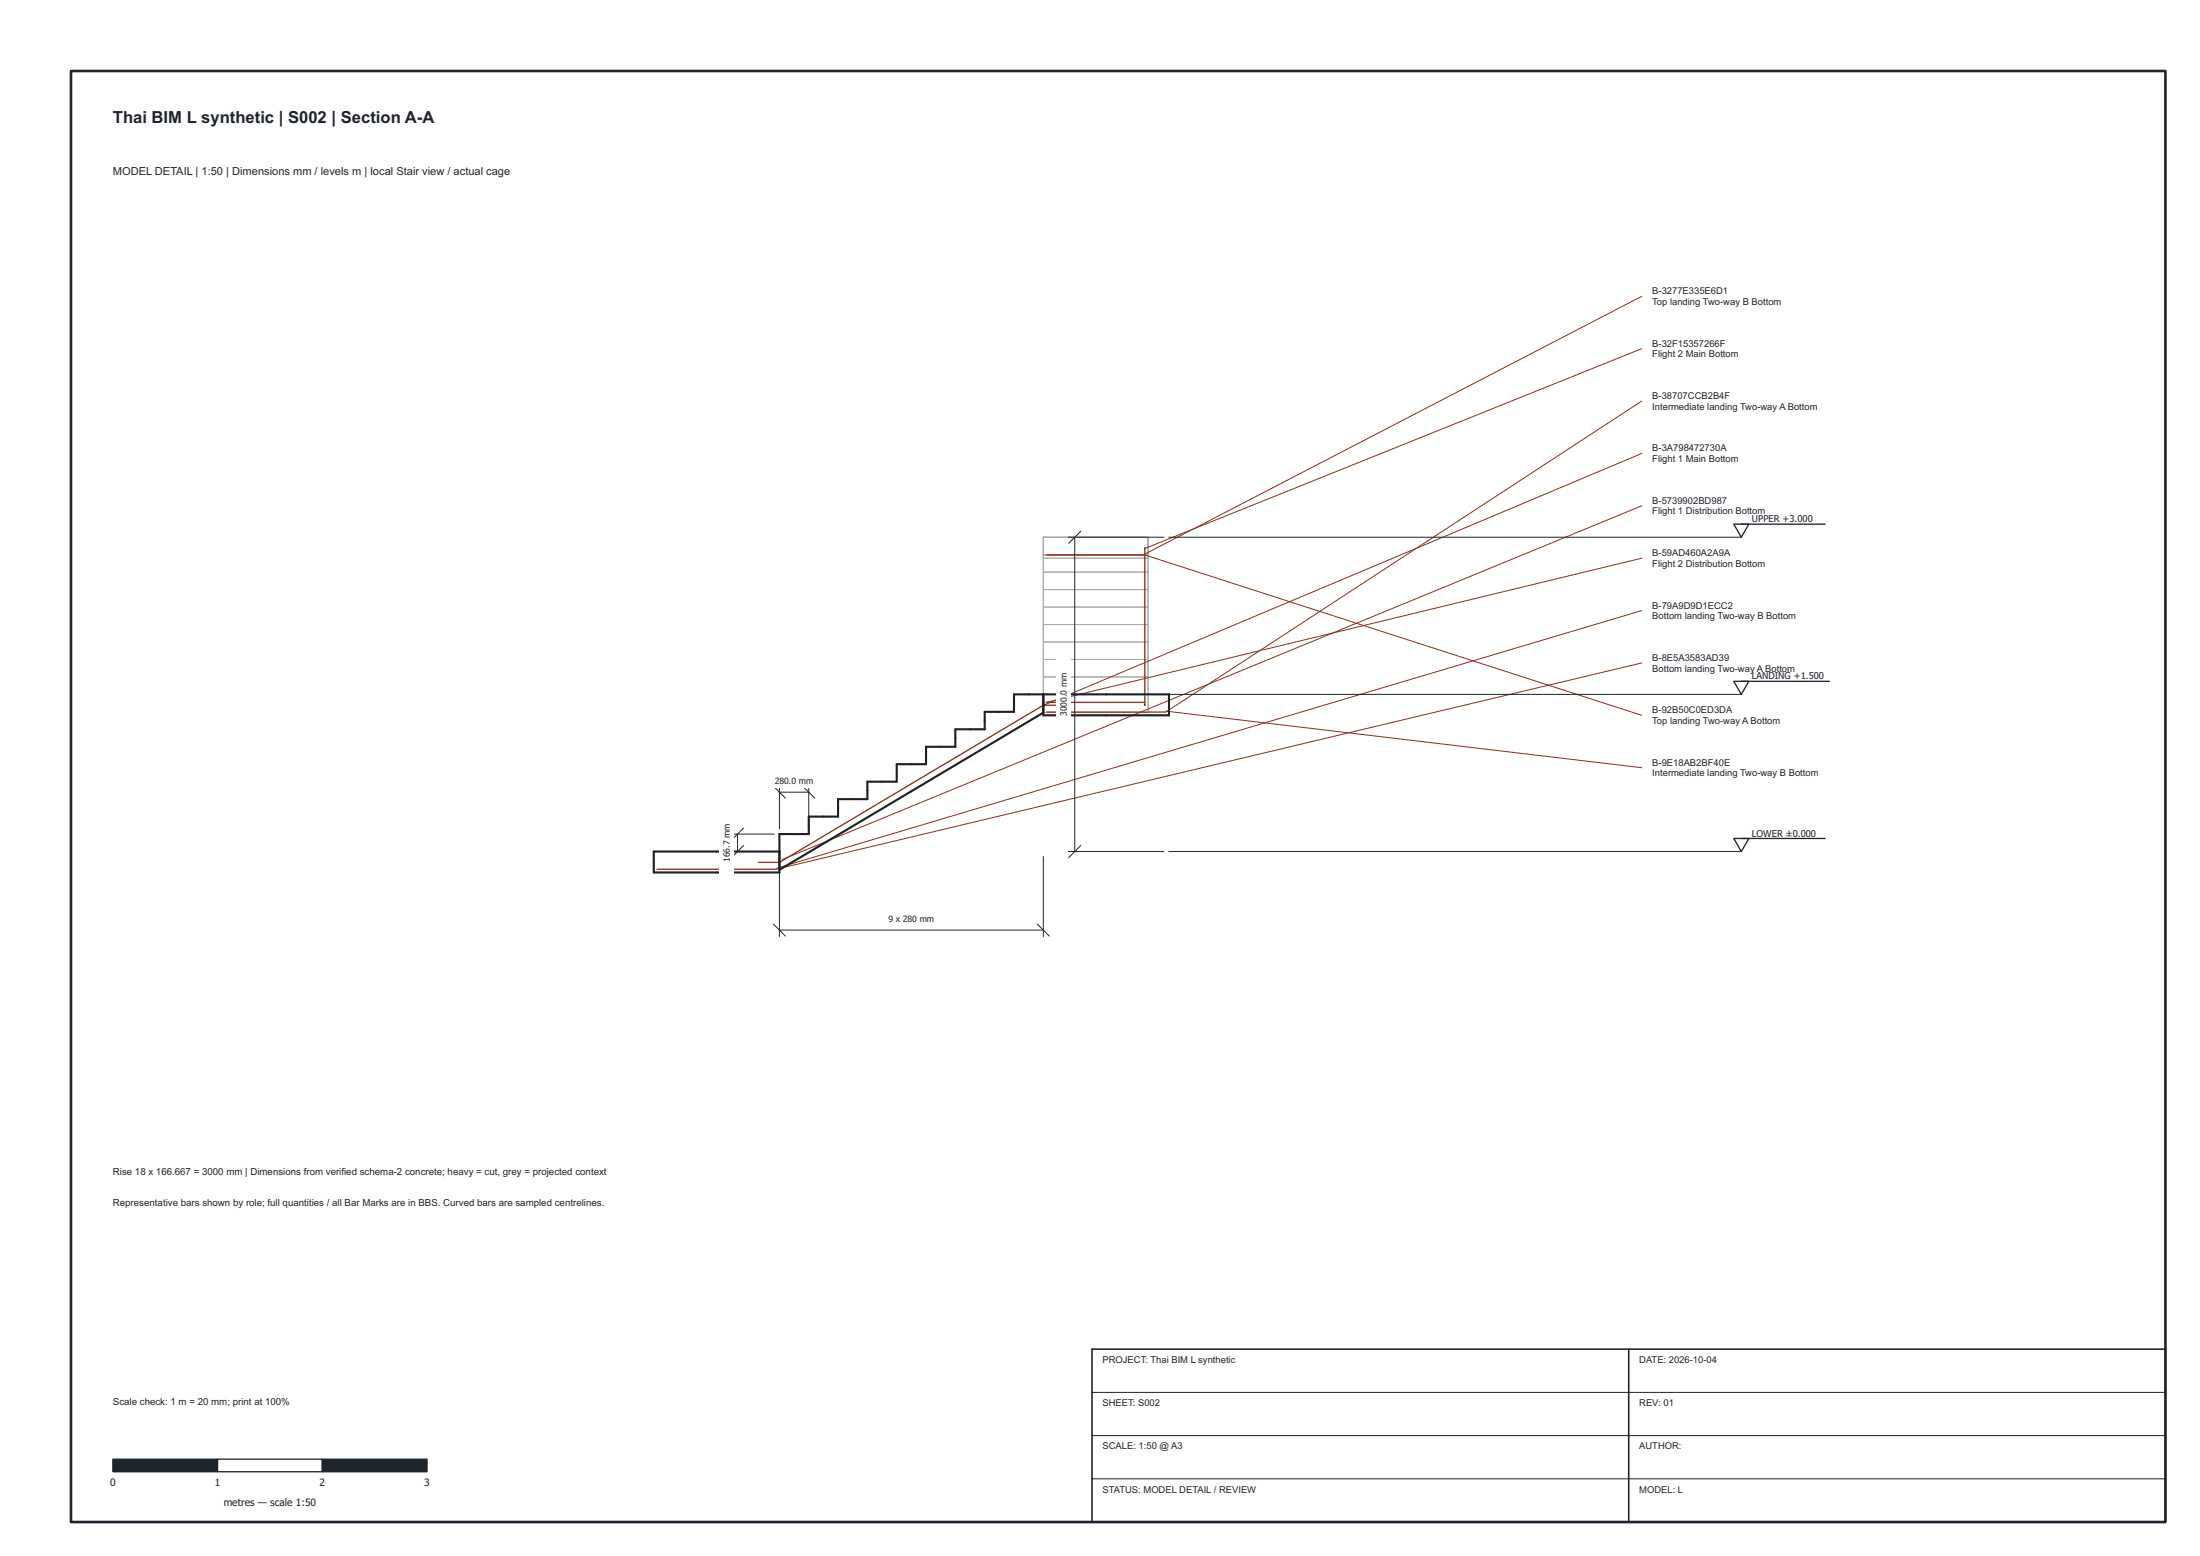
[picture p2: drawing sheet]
<svg xmlns="http://www.w3.org/2000/svg" width="420mm" height="297mm" viewBox="0 0 420 297" stroke-linecap="round" stroke-linejoin="round" font-family="sans-serif">
<path d="M199.3 119.2h20M199.3 115.9h20M199.3 112.6h20M199.3 109.2h20M199.3 105.9h20M199.3 106h20M199.3 106.6h20M199.3 129.2h20M199.3 125.9h20M199.3 122.6h20M148.9 162.6h-24v4h24v-7.4h5.6v-3.3h5.6v-3.3h5.6v-3.4h5.6v-3.3h5.6v-3.3h5.6v-3.4h5.6v-3.3h5.6v-3.3h29.6v4h-24v-34h20v33.4h-20l-50.4 30" fill="none" stroke="#aaa" stroke-width=".19"/>
<path d="M313.6 56.6l-94.9 49.2M313.6 76.6l-91 59.3M313.6 66.6l-95 38.1M313.6 96.6l-164.2 67.5M313.6 86.6l-114.5 48.1M218.6 105.9l95 30.7M313.6 116.6l-165.3 49.2M313.6 106.6l-113.8 27.5M222.7 135.8l90.9 10.8M313.6 126.6l-165.4 39.3" fill="none" stroke="#8c301b" stroke-width=".19"/>
<path d="M208.6 265.8h205M208.6 274.1h205M208.6 282.3h205" fill="none" stroke="#202020" stroke-width=".19"/>
<path d="M199.9 105.9h18.7M218.6 104.6v30M199.8 134.1h18.9M199.9 135.9h22.7M203.3 134.6l-4.2 .1-50.1 29.8-4.1 .1M125.5 165.9h22.7" fill="none" stroke="#8c301b" stroke-width=".25"/>
<path d="M199.3 136l-50.4 30M199.3 132.6v4h24v-4h-29.6v3.3h-5.6v3.3h-5.6v3.4h-5.6v3.3h-5.6v3.3h-5.6v3.4h-5.6v3.3h-5.6v3.3h-5.6v7.4h-24v-4h24" fill="none" stroke="#202020" stroke-width=".4"/>
<path d="M208.6 257.6h205v33h-205zM311.1 257.6v33" fill="none" stroke="#202020" stroke-width=".3"/>
<path d="M21.6 278.6h20v2.4h-20z" fill="#1e242c" stroke="#1e242c" stroke-width=".25"/>
<path d="M41.6 278.6h20v2.4h-20z" fill="#fff" stroke="#1e242c" stroke-width=".25"/>
<path d="M61.6 278.6h20v2.4h-20z" fill="#1e242c" stroke="#1e242c" stroke-width=".25"/>
<path d="M204.1 102.6h18.2M205.3 102.6v60M206.4 101.4l-2.3 2.3M204.1 162.6h18.2M206.4 161.4l-2.3 2.3" fill="none" stroke="#1e242c" stroke-width=".19"/>
<path d="M201.7 125.4h2.8v14.3h-2.8z" fill="#fff"/>
<path d="M147.7 176.4l2.3 2.3M148.9 163.6v15.2M148.9 177.6h50.4M198.1 176.4l2.3 2.3M199.3 163.6v15.2" fill="none" stroke="#1e242c" stroke-width=".19"/>
<path d="M166.2 174h15.7v2.8h-15.7z" fill="#fff"/>
<path d="M147.7 150.1l2.3 2.3M148.9 150v8.2M148.9 151.2h5.6M153.3 150.1l2.3 2.3M154.5 150v8.2" fill="none" stroke="#1e242c" stroke-width=".19"/>
<path d="M145.2 147.7h12.9v2.8h-12.9z" fill="#fff"/>
<path d="M139.7 159.2h8.2M140.9 159.2v3.4M142 158.1l-2.3 2.3M139.7 162.6h8.2M142 161.4l-2.3 2.3" fill="none" stroke="#1e242c" stroke-width=".19"/>
<path d="M137.3 154.4h2.8v12.9h-2.8z" fill="#fff"/>
<path d="M223.3 102.6h109.3M223.3 132.6h109.3M223.3 162.6h109.3" fill="none" stroke="#1e242c" stroke-width=".19"/>
<path d="M331.1 100.1h2.9l-1.4 2.5zM332.6 100.1h16M331.1 130.1h2.9l-1.4 2.5zM332.6 130.1h16.8M331.1 160.1h2.9l-1.4 2.5zM332.6 160.1h16" fill="none" stroke="#1e242c" stroke-width=".25"/>
<path d="M13.6 13.6h400v277h-400z" fill="none" stroke="#1e242c" stroke-width=".5"/>
<text font-size="3.2" fill="#1e242c" x="21.6" y="23.4">Thai BIM L synthetic | S002 | Section A-A</text>
<text font-size="2.1" fill="#1e242c" x="21.6" y="33.5">MODEL DETAIL | 1:50 | Dimensions mm / levels m | local Stair view / actual cage</text>
<g font-size="1.9" fill="#1e242c">
<text x="21.6" y="224.2">Rise 18 x 166.667 = 3000 mm | Dimensions from verified schema-2 concrete; heavy = cut, grey = projected context</text>
<text x="21.6" y="230.2">Representative bars shown by role; full quantities / all Bar Marks are in BBS. Curved bars are sampled centrelines.</text>
<text x="21.6" y="268.2">Scale check: 1 m = 20 mm; print at 100%</text>
<text x="21" y="283.7">0</text>
<text x="41" y="283.7">1</text>
<text x="42.7" y="287.5">metres — scale 1:50</text>
<text x="61" y="283.7">2</text>
<text x="81" y="283.7">3</text>
</g>
<g font-size="1.8" fill="#1e242c">
<text x="315.6" y="56.2">B-3277E335E6D1</text>
<text x="315.6" y="58.2">Top landing Two-way B Bottom</text>
<text x="315.6" y="66.2">B-32F15357266F</text>
<text x="315.6" y="68.2">Flight 2 Main Bottom</text>
<text x="315.6" y="76.2">B-38707CCB2B4F</text>
<text x="315.6" y="78.2">Intermediate landing Two-way A Bottom</text>
<text x="315.6" y="86.2">B-3A798472730A</text>
<text x="315.6" y="88.2">Flight 1 Main Bottom</text>
<text x="315.6" y="96.2">B-5739902BD987</text>
<text x="315.6" y="98.2">Flight 1 Distribution Bottom</text>
<text x="334.6" y="99.7">UPPER +3.000</text>
<text x="315.6" y="106.2">B-59AD460A2A9A</text>
<text x="315.6" y="108.2">Flight 2 Distribution Bottom</text>
<text x="315.6" y="116.2">B-79A9D9D1ECC2</text>
<text x="315.6" y="118.2">Bottom landing Two-way B Bottom</text>
<text x="315.6" y="126.2">B-8E5A3583AD39</text>
<text x="315.6" y="128.2">Bottom landing Two-way A Bottom</text>
<text x="334.6" y="129.7">LANDING +1.500</text>
<text x="315.6" y="136.2">B-92B50C0ED3DA</text>
<text x="315.6" y="138.2">Top landing Two-way A Bottom</text>
<text x="315.6" y="146.2">B-9E18AB2BF40E</text>
<text x="315.6" y="148.2">Intermediate landing Two-way B Bottom</text>
<text x="334.6" y="159.7">LOWER ±0.000</text>
<text x="210.6" y="260.2">PROJECT: Thai BIM L synthetic</text>
<text x="313.1" y="260.2">DATE: 2026-10-04</text>
<text x="210.6" y="268.4">SHEET: S002</text>
<text x="313.1" y="268.4">REV: 01</text>
<text x="210.6" y="276.7">SCALE: 1:50 @ A3</text>
<text x="313.1" y="276.7">AUTHOR:</text>
<text x="210.6" y="284.9">STATUS: MODEL DETAIL / REVIEW</text>
<text x="313.1" y="284.9">MODEL: L</text>
</g>
<g font-size="1.6" fill="#1e242c">
<text x="203.8" y="136.7" transform="rotate(-90 203.8 136.7)">3</text>
<text x="203.8" y="135.8" transform="rotate(-90 203.8 135.8)">00</text>
<text x="203.8" y="134" transform="rotate(-90 203.8 134)">0.0 mm</text>
<text x="148" y="149.7">280.0 mm</text>
<text x="139.4" y="164.6" transform="rotate(-90 139.4 164.6)">166.7 mm</text>
<text x="169.7" y="176.1">9 x 280 mm</text>
</g>
</svg>
